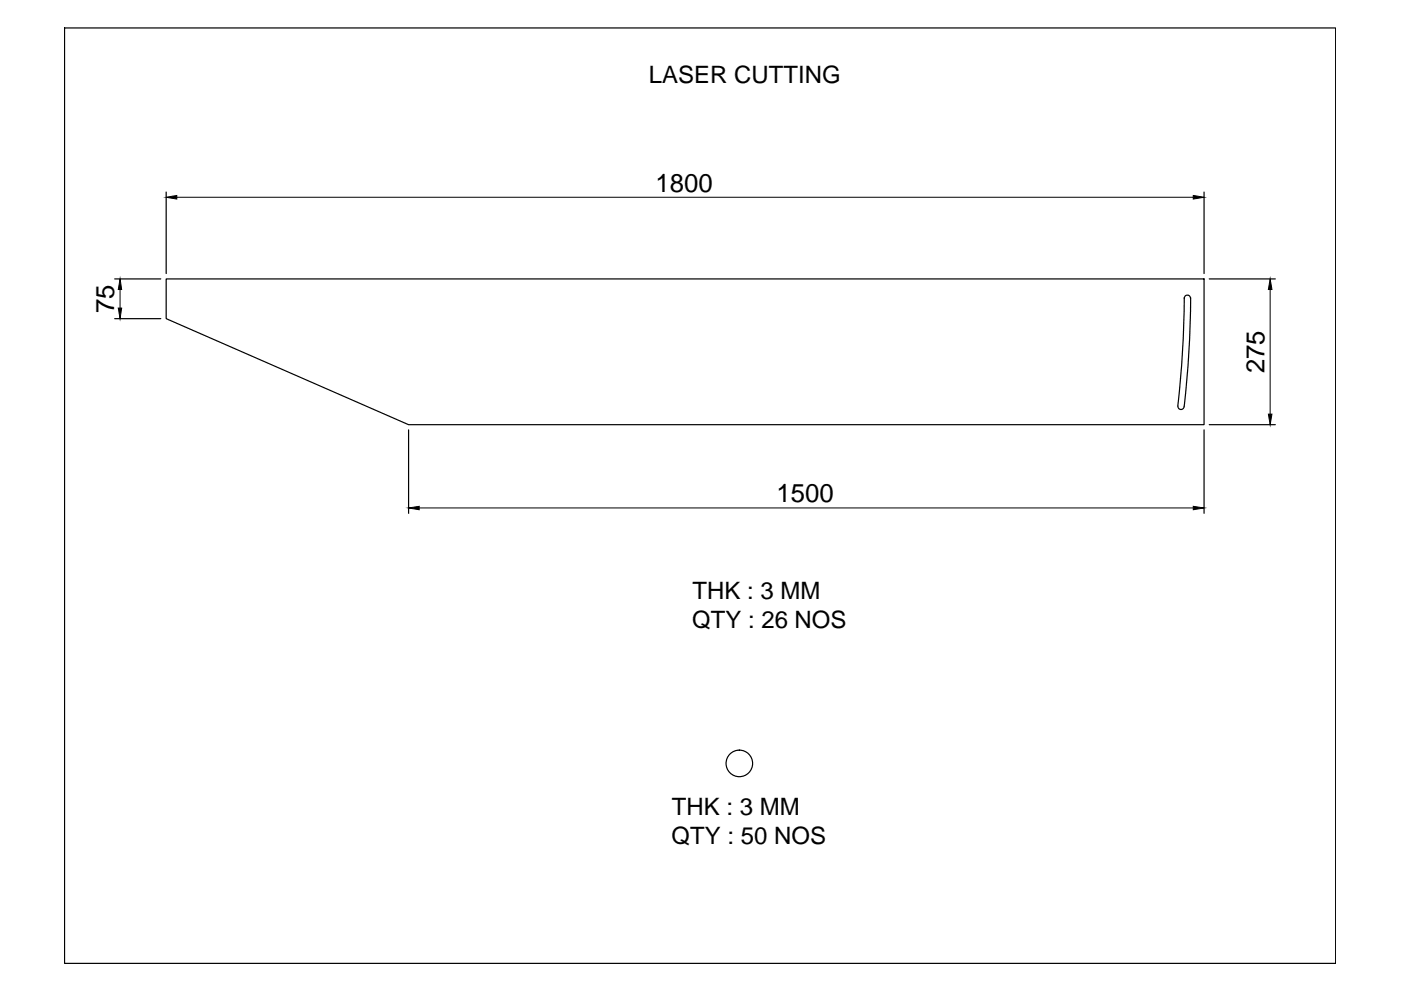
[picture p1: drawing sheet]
<svg xmlns="http://www.w3.org/2000/svg" width="297mm" height="210mm" viewBox="0 0 297 210" stroke-linecap="round" stroke-linejoin="round" font-family="sans-serif">
<!-- layer: 0 -->
<g fill="none" stroke="#000" stroke-width=".25">
<path d="M13.7 5.9h269.5v198.4h-269.5zM24.3 59.1h9.8M35.2 59.1h220.1v30.9h-168.7l-51.4-22.4zM35.2 40.7v17.3M255.3 40.7v17.3M256.4 59.1h14M24.3 67.6h9.8M251.1 63.1l-.3 10.8-1.1 12.2M251.1 63.3a.66 .66 0 0 1 .7-.7 .66 .66 0 0 1 .6 .7M252.4 63.1l-.4 12.4-.9 10.7M86.6 91.1v17.7M249.7 86.1a.66 .66 0 0 0 .6 .7 .66 .66 0 0 0 .7-.6"/>
<path d="M255.3 91.1v17.7M256.4 90h14"/>
<circle cx="156.8" cy="161.9" r="2.82"/>
</g>
<path d="M37.5 41.8h215.5M25.5 61.4v3.9M269.3 61.4v26.4M88.9 107.7h164.1" fill="none" stroke="#000" stroke-width=".21"/>
<path d="M35.2 41.8l2.3-.4v.8zM253 41.4l2.3 .4-2.3 .4zM25.5 59.1l.3 2.3h-.7zM25.1 65.3h.7l-.3 2.3zM269.3 59.1l.4 2.3h-.8zM268.9 87.8h.8l-.4 2.2zM86.6 107.7l2.3-.3v.7zM253 107.4l2.3 .3-2.3 .4z" fill="#000" stroke="#000" stroke-width=".21"/>
<g font-size="5.5">
<text x="139" y="40.6">1800</text>
<text x="24.2" y="66.4" transform="rotate(-90 24.2 66.4)">75</text>
<text x="268.1" y="79.1" transform="rotate(-90 268.1 79.1)">275</text>
<text x="164.6" y="106.5">1500</text>
</g>
<g font-size="5.1">
<text x="137.6" y="17.7">LASER CUTTING</text>
<text x="146.8" y="127">THK : 3 MM</text>
<text x="146.7" y="133.2">QTY : 26 NOS</text>
<text x="142.5" y="172.8">THK : 3 MM</text>
<text x="142.4" y="179">QTY : 50 NOS</text>
</g>
</svg>
